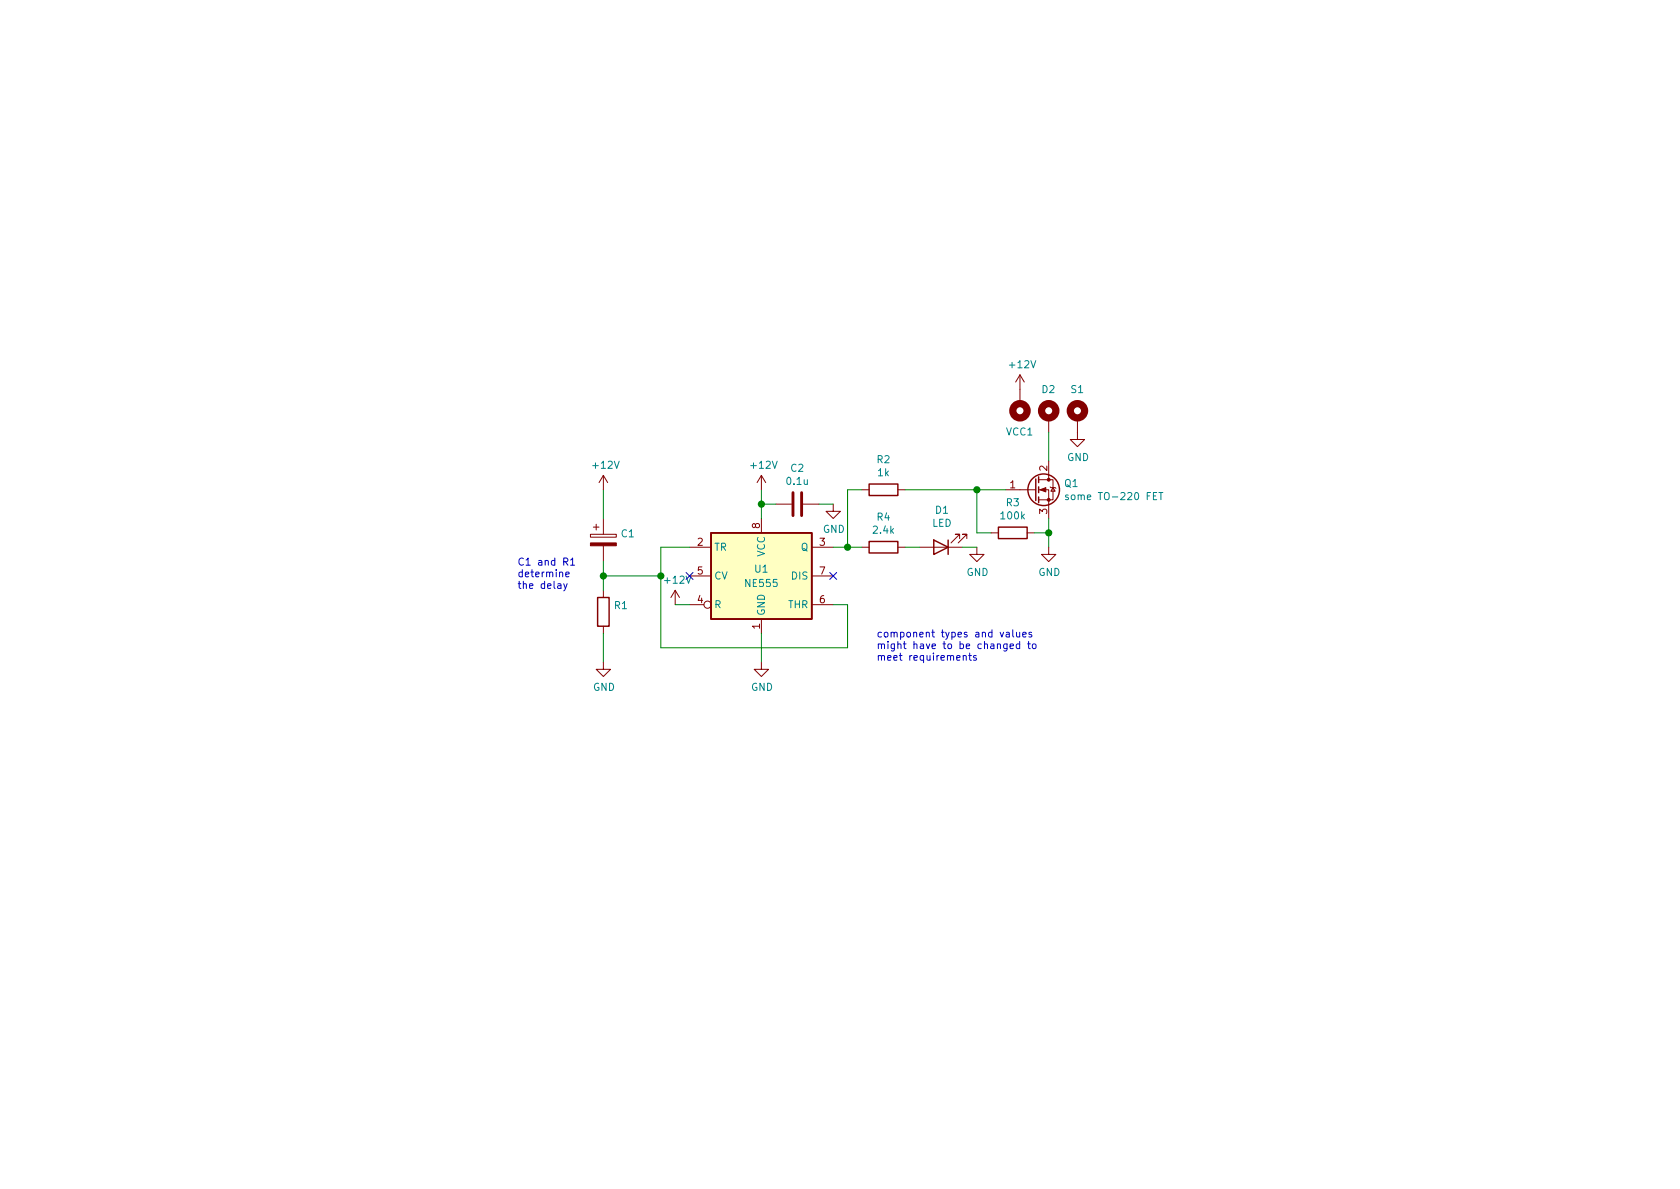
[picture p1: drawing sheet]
EESchema Schematic File Version 4
EELAYER 30 0
EELAYER END
$Descr A4 11693 8268
encoding utf-8
Sheet 1 1
Title ""
Date ""
Rev ""
Comp ""
Comment1 ""
Comment2 ""
Comment3 ""
Comment4 ""
$EndDescr
$Comp
L Device:CP C1
U 1 1
P 4200 3750
F 0 "C1" H 4318 3796 50  0000 L CNN
F 1 "100u" H 4318 3705 50  0001 L CNN
F 2 "Capacitor_THT:C_Disc_D5.0mm_W2.5mm_P2.50mm" H 4238 3600 50  0001 C CNN
F 3 "~" H 4200 3750 50  0001 C CNN
	1    4200 3750
	1    0    0    -1  
$EndComp
$Comp
L Device:R R1
U 1 1
P 4200 4250
F 0 "R1" H 4270 4296 50  0000 L CNN
F 1 "10M" H 4270 4205 50  0001 L CNN
F 2 "Resistor_THT:R_Axial_DIN0207_L6.3mm_D2.5mm_P7.62mm_Horizontal" V 4130 4250 50  0001 C CNN
F 3 "~" H 4200 4250 50  0001 C CNN
	1    4200 4250
	1    0    0    -1  
$EndComp
$Comp
L power:GND #PWR0102
U 1 1
P 7500 3000
F 0 "#PWR0102" H 7500 2750 50  0001 C CNN
F 1 "GND" H 7505 2827 50  0000 C CNN
F 2 "" H 7500 3000 50  0001 C CNN
F 3 "" H 7500 3000 50  0001 C CNN
	1    7500 3000
	1    0    0    -1  
$EndComp
$Comp
L power:GND #PWR0103
U 1 1
P 4200 4600
F 0 "#PWR0103" H 4200 4350 50  0001 C CNN
F 1 "GND" H 4205 4427 50  0000 C CNN
F 2 "" H 4200 4600 50  0001 C CNN
F 3 "" H 4200 4600 50  0001 C CNN
	1    4200 4600
	1    0    0    -1  
$EndComp
Wire Wire Line
	4200 4400 4200 4600
$Comp
L power:GND #PWR0104
U 1 1
P 5300 4600
F 0 "#PWR0104" H 5300 4350 50  0001 C CNN
F 1 "GND" H 5305 4427 50  0000 C CNN
F 2 "" H 5300 4600 50  0001 C CNN
F 3 "" H 5300 4600 50  0001 C CNN
	1    5300 4600
	1    0    0    -1  
$EndComp
Wire Wire Line
	5300 4400 5300 4600
$Comp
L power:+12V #PWR0105
U 1 1
P 5300 3400
F 0 "#PWR0105" H 5300 3250 50  0001 C CNN
F 1 "+12V" H 5315 3573 50  0000 C CNN
F 2 "" H 5300 3400 50  0001 C CNN
F 3 "" H 5300 3400 50  0001 C CNN
	1    5300 3400
	1    0    0    -1  
$EndComp
Wire Wire Line
	4200 4100 4200 4000
Wire Wire Line
	4800 3800 4600 3800
Wire Wire Line
	4200 4000 4200 3900
$Comp
L Device:R R2
U 1 1
P 6150 3400
F 0 "R2" V 6357 3400 50  0000 C CNN
F 1 "1k" V 6266 3400 50  0000 C CNN
F 2 "Resistor_THT:R_Axial_DIN0207_L6.3mm_D2.5mm_P7.62mm_Horizontal" V 6080 3400 50  0001 C CNN
F 3 "~" H 6150 3400 50  0001 C CNN
	1    6150 3400
	0    -1   -1   0   
$EndComp
Wire Wire Line
	6000 3400 5900 3400
Wire Wire Line
	7000 3400 6800 3400
$Comp
L power:+12V #PWR0106
U 1 1
P 7100 2700
F 0 "#PWR0106" H 7100 2550 50  0001 C CNN
F 1 "+12V" H 7115 2873 50  0000 C CNN
F 2 "" H 7100 2700 50  0001 C CNN
F 3 "" H 7100 2700 50  0001 C CNN
	1    7100 2700
	1    0    0    -1  
$EndComp
$Comp
L power:GND #PWR0107
U 1 1
P 7300 3800
F 0 "#PWR0107" H 7300 3550 50  0001 C CNN
F 1 "GND" H 7305 3627 50  0000 C CNN
F 2 "" H 7300 3800 50  0001 C CNN
F 3 "" H 7300 3800 50  0001 C CNN
	1    7300 3800
	1    0    0    -1  
$EndComp
$Comp
L Device:C C2
U 1 1
P 5550 3500
F 0 "C2" V 5298 3500 50  0000 C CNN
F 1 "0.1u" V 5389 3500 50  0000 C CNN
F 2 "Capacitor_THT:C_Disc_D5.0mm_W2.5mm_P2.50mm" H 5588 3350 50  0001 C CNN
F 3 "~" H 5550 3500 50  0001 C CNN
	1    5550 3500
	0    1    1    0   
$EndComp
$Comp
L power:GND #PWR0110
U 1 1
P 5800 3500
F 0 "#PWR0110" H 5800 3250 50  0001 C CNN
F 1 "GND" H 5805 3327 50  0000 C CNN
F 2 "" H 5800 3500 50  0001 C CNN
F 3 "" H 5800 3500 50  0001 C CNN
	1    5800 3500
	1    0    0    -1  
$EndComp
Wire Wire Line
	4200 3600 4200 3400
$Comp
L power:+12V #PWR0101
U 1 1
P 4200 3400
F 0 "#PWR0101" H 4200 3250 50  0001 C CNN
F 1 "+12V" H 4215 3573 50  0000 C CNN
F 2 "" H 4200 3400 50  0001 C CNN
F 3 "" H 4200 3400 50  0001 C CNN
	1    4200 3400
	1    0    0    -1  
$EndComp
$Comp
L Mechanical:MountingHole_Pad VCC1
U 1 1
P 7100 2800
F 0 "VCC1" H 7200 3000 50  0000 R CNN
F 1 "MountingHole_Pad" H 7000 2848 50  0001 R CNN
F 2 "Connector_Pin:Pin_D1.3mm_L11.0mm_LooseFit" H 7100 2800 50  0001 C CNN
F 3 "~" H 7100 2800 50  0001 C CNN
	1    7100 2800
	-1   0    0    1   
$EndComp
$Comp
L Mechanical:MountingHole_Pad S1
U 1 1
P 7500 2900
F 0 "S1" H 7550 3100 50  0000 R CNN
F 1 "MountingHole_Pad" H 7400 2948 50  0001 R CNN
F 2 "Connector_Pin:Pin_D1.3mm_L11.0mm_LooseFit" H 7500 2900 50  0001 C CNN
F 3 "~" H 7500 2900 50  0001 C CNN
	1    7500 2900
	1    0    0    -1  
$EndComp
$Comp
L Mechanical:MountingHole_Pad D2
U 1 1
P 7300 2900
F 0 "D2" H 7350 3100 50  0000 R CNN
F 1 "MountingHole_Pad" H 7200 2948 50  0001 R CNN
F 2 "Connector_Pin:Pin_D1.3mm_L11.0mm_LooseFit" H 7300 2900 50  0001 C CNN
F 3 "~" H 7300 2900 50  0001 C CNN
	1    7300 2900
	1    0    0    -1  
$EndComp
Connection ~ 4200 4000
$Comp
L power:GND #PWR0109
U 1 1
P 6800 3800
F 0 "#PWR0109" H 6800 3550 50  0001 C CNN
F 1 "GND" H 6805 3627 50  0000 C CNN
F 2 "" H 6800 3800 50  0001 C CNN
F 3 "" H 6800 3800 50  0001 C CNN
	1    6800 3800
	1    0    0    -1  
$EndComp
Wire Wire Line
	6700 3800 6800 3800
Wire Wire Line
	5800 3800 5900 3800
$Comp
L Device:R R4
U 1 1
P 6150 3800
F 0 "R4" V 6357 3800 50  0000 C CNN
F 1 "2.4k" V 6266 3800 50  0000 C CNN
F 2 "Resistor_THT:R_Axial_DIN0207_L6.3mm_D2.5mm_P7.62mm_Horizontal" V 6080 3800 50  0001 C CNN
F 3 "~" H 6150 3800 50  0001 C CNN
	1    6150 3800
	0    -1   -1   0   
$EndComp
$Comp
L Timer:NE555P U1
U 1 1
P 5300 4000
F 0 "U1" H 5300 4050 50  0000 C CNN
F 1 "NE555" H 5300 3950 50  0000 C CNN
F 2 "Package_DIP:DIP-8_W7.62mm" H 5300 4000 50  0001 C CNN
F 3 "http://www.ti.com/lit/ds/symlink/ne555.pdf" H 5300 4000 50  0001 C CNN
	1    5300 4000
	1    0    0    -1  
$EndComp
Wire Wire Line
	6400 3800 6300 3800
$Comp
L Transistor_FET:IRF3205 Q1
U 1 1
P 7200 3400
F 0 "Q1" H 7405 3446 50  0000 L CNN
F 1 "some TO-220 FET" H 7405 3355 50  0000 L CNN
F 2 "Package_TO_SOT_THT:TO-220-3_Vertical" H 7450 3325 50  0001 L CIN
F 3 "" H 7200 3400 50  0001 L CNN
	1    7200 3400
	1    0    0    -1  
$EndComp
$Comp
L Device:R R3
U 1 1
P 7050 3700
F 0 "R3" V 7257 3700 50  0000 C CNN
F 1 "100k" V 7166 3700 50  0000 C CNN
F 2 "Resistor_THT:R_Axial_DIN0207_L6.3mm_D2.5mm_P7.62mm_Horizontal" V 6980 3700 50  0001 C CNN
F 3 "~" H 7050 3700 50  0001 C CNN
	1    7050 3700
	0    -1   -1   0   
$EndComp
Wire Wire Line
	7300 3600 7300 3700
Wire Wire Line
	7300 3200 7300 3000
$Comp
L Device:LED D1
U 1 1
P 6550 3800
F 0 "D1" H 6543 3545 50  0000 C CNN
F 1 "LED" H 6543 3636 50  0000 C CNN
F 2 "LED_THT:LED_D5.0mm" H 6550 3800 50  0001 C CNN
F 3 "~" H 6550 3800 50  0001 C CNN
	1    6550 3800
	-1   0    0    1   
$EndComp
Wire Wire Line
	5900 3800 5900 3400
Connection ~ 5900 3800
Wire Wire Line
	5900 3800 6000 3800
Wire Wire Line
	7200 3700 7300 3700
Wire Wire Line
	6900 3700 6800 3700
Wire Wire Line
	6800 3700 6800 3400
Connection ~ 6800 3400
Wire Wire Line
	6800 3400 6300 3400
Wire Wire Line
	5300 3400 5300 3500
Wire Wire Line
	5400 3500 5300 3500
Connection ~ 5300 3500
Wire Wire Line
	5300 3500 5300 3600
Wire Wire Line
	7300 3800 7300 3700
Connection ~ 7300 3700
Wire Wire Line
	5700 3500 5800 3500
Wire Wire Line
	5900 4200 5900 4500
$Comp
L power:+12V #PWR?
U 1 1
P 4700 4200
F 0 "#PWR?" H 4700 4050 50  0001 C CNN
F 1 "+12V" H 4715 4373 50  0000 C CNN
F 2 "" H 4700 4200 50  0001 C CNN
F 3 "" H 4700 4200 50  0001 C CNN
	1    4700 4200
	1    0    0    -1  
$EndComp
Wire Wire Line
	4600 3800 4600 4000
NoConn ~ 5800 4000
Connection ~ 4600 4000
Wire Wire Line
	4600 4000 4600 4500
Wire Wire Line
	4200 4000 4600 4000
NoConn ~ 4800 4000
Text Notes 3600 4100 0    50   ~ 0
C1 and R1\ndetermine\nthe delay
Text Notes 6100 4600 0    50   ~ 0
component types and values\nmight have to be changed to\nmeet requirements
Wire Wire Line
	5800 4200 5900 4200
Wire Wire Line
	4700 4200 4800 4200
Wire Wire Line
	4600 4500 5900 4500
$EndSCHEMATC
